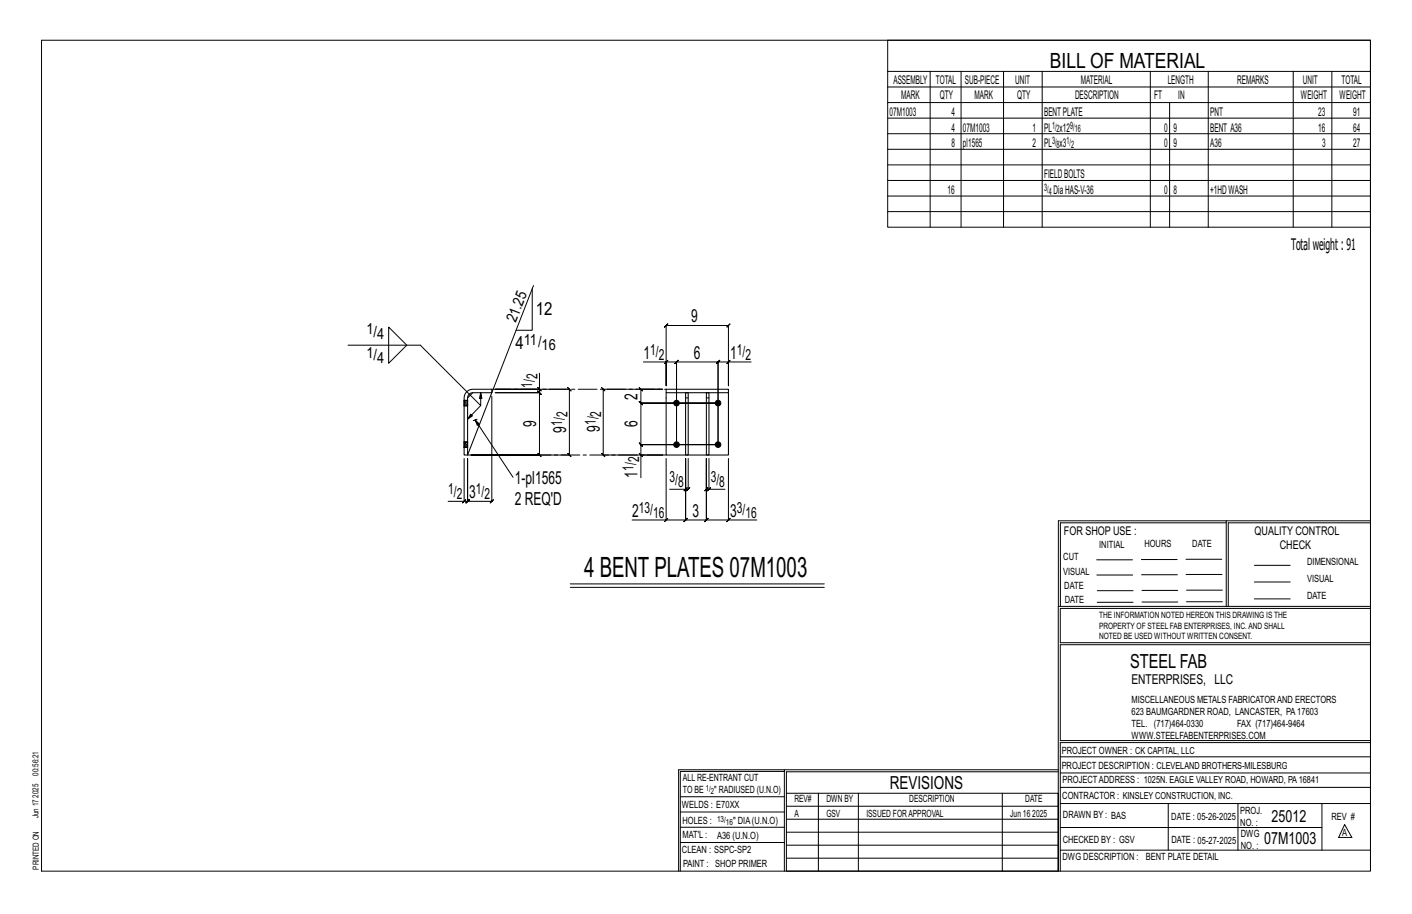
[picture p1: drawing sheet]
<svg xmlns="http://www.w3.org/2000/svg" width="432mm" height="279mm" viewBox="0 0 432 279" stroke-linecap="round" stroke-linejoin="round" font-family="sans-serif">
<g fill="none" stroke="#000" stroke-width=".31">
<path d="M12.7 12.3h406.4v254h-406.4zM271.5 12.3h147.6v57.2h-147.6zM271.5 21.8h147.6M271.5 26.6h147.6M271.5 31.4h147.6M271.5 36.1h147.6M284.5 21.8v47.7M293.9 21.8v47.7M306.9 21.8v47.7M318.7 21.8v47.7M351.8 21.8v47.7M357.7 31.4v38.1"/>
<path d="M369.5 21.8v47.7M395.5 21.8v47.7M407.3 21.8v47.7M271.5 40.9h147.6M271.5 45.6h147.6M271.5 50.4h147.6M271.5 55.2h147.6M271.5 59.9h147.6M271.5 64.7h147.6M118.9 100l5.5 5.5-5.5 5.5zM162.8 88.3v12.7h-5M163.1 87.3l-12.7 32.7"/>
<path d="M106.4 105.5h22.1l18.5 18.5v-4l.4 1.8h-.8l.4-1.8M164.5 118.5l1 1zM165 114.1v4.9h-13.5h22.6l-.5-.5 1 1-.5-.5v20.1l-.5-.5 1 1-.5-.5h-30.1h21l.5 .5-1-1 .5 .5v-19.1l.5 .5-1-1 .5 .5h-13.5h13.5l.5 .5-1-1 .5 .5v-1M196.8 110.7h6.9v7.2v-18.4l-.5 .5 1-1-.5 .5h19.1l-.5 .5 1-1-.5 .5v18.4v-7.2h6.9M203.7 110.7h3.2l-.5 .5 1-1-.5 .5v25.2v-25.2l-.5 .5 1-1-.5 .5h12.7l-.5 .5 1-1-.5 .5v25.2v-25.2l-.5 .5 1-1-.5 .5h3.2M204.2 110.2l-1 1zM223.3 110.2l-1 1zM145.3 128.4l.7 1.6 .6-.4-1.3-1.2 11.6 17.5M145.3 128.4l-.6 .1M145.9 128.2l-.6 .2M147 124l-4 4.1 .9-1.5 .6 .5-1.5 1M150.4 121.1v32.2l.5-.5-1 1 .5-.5h-7.4l.5-.5-1 1 .5-.5v-13.1v13.1l.5-.5-1 1 .5-.5h-1.1"/>
<path d="M195.5 138.6l1 1zM196 139.1v-3.2l.5 .5-1-1 .5 .5h23.6h-23.6l.5 .5-1-1 .5 .5v-12.7l.5 .5-1-1 .5 .5h23.6h-23.6l.5 .5-1-1 .5 .5v-4.2l.5 .5-1-1 .5 .5h6.7h-18.2l-.5-.5 1 1-.5-.5v20.1l-.5-.5 1 1-.5-.5h18.2h-6.7v6.9M141.9 140.2v13.1h-4.9M142.4 152.8l-1 1zM203.7 140.2v18.8h-10.4M204.2 158.5l-1 1zM209.7 149.6l-.5 .5 1-1zM209.7 140.2v9.4h-4.9M210.5 140.2v9.4l.5-.5-1 1 .5-.5h-.8M216 140.2v18.8l.5-.5-1 1 .5-.5h-6.3l.5-.5-1 1 .5-.5v-18.8v18.8l.5-.5-1 1 .5-.5h-6M216 140.2v18.8l-.5 .5 1-1-.5 .5h6.8M216 140.2v9.4l-.5 .5 1-1-.5 .5h.8"/>
<path d="M216.8 149.6l.5-.5-1 1zM216.8 140.2v9.4h4.9M222.8 159l.5-.5-1 1zM222.8 140.2v18.8h8.6M375 159.8h-50.7v25.6M375 159.2h-51.3l-.1 107.1M419.1 159.2h-44.1v26.2M419.1 159.8h-43.5v25.6M174.4 178.5h77.7M174.4 179.5h77.7M335.4 171.1h10.9M335.4 175.8h11"/>
<path d="M349 171h11M349.1 175.7h11M362.7 171h10.9M362.7 175.6h11M383.6 172.8h11M383.6 177.9h11M323.7 185.4h95.4M335.5 184.1h11M335.5 180.6h11M349.2 184h11M349.2 180.5h11M362.9 180.4h10.9"/>
<path d="M362.9 184h10.9M383.6 183.1h11M419.1 186h-94.9v10.5h94.9M419.1 197.1h-94.9v29.3h94.9v.6h-94.9v39.3M239.9 235.8h-31.9v30.5M239.9 235.3h-32.4v31M323.6 235.3h-83.7v31M323.6 235.9h-83.1v6.6M324.2 236.3h94.9M324.2 231.4h94.9M208 252.9h31.9M208 257.5h31.9"/>
<path d="M208 243.6h31.9M208 248.2h31.9M240.5 242.5h83.1v23.8h-83.1zM240.5 258.4h83.1M240.5 254.4h83.1M240.5 250.4h83.1M240.5 246.5h83.1M250.3 242.5v23.8M262.5 242.5v23.8M306.5 242.5v23.8M324.2 253h80.1M324.2 245.6h94.9"/>
<path d="M324.2 259.9h94.9M324.2 240.7h94.9M357.3 245.6v14.3M378.6 245.6v14.3M404.3 245.6v14.3M411.2 252.1l2.2 3.9h-4zM240.5 262.3h83.1"/>
</g>
<g fill="#000" stroke="#000" stroke-width=".31">
<circle cx="206.9" cy="123.2" r=".86"/>
<circle cx="206.9" cy="135.9" r=".86"/>
<circle cx="219.6" cy="123.2" r=".86"/>
<circle cx="219.6" cy="135.9" r=".86"/>
</g>
<g fill="none" stroke="#000" stroke-width=".32">
<path d="M142.7 119.8l1.2-.7 .7-.1h5.8v1h-5.8l-.8 .3-.6 .5-.2 .8v17.5h-1.1v-17.5l.1-.7zM203.7 119h19.1v1h-19.1zM141.9 135.1h.1M141.9 136.8h.1M141.9 122.4h.1M141.9 124.1h.1M143 135.1h.1M143 136.8h.1M143 122.4h.1M143 124.1h.1M144.6 120l-1.6 1.6M150.4 120l-7.4 19.1"/>
<path d="M203.7 120v19.1h19.1v-19.1M209.7 120h.8v19.1h-.8zM216 120h.8v19.1h-.8z"/>
</g>
<g fill="none" stroke="#000" stroke-width=".31" stroke-dasharray="2 1.4">
<path d="M141.9 135.6h1.1v.3h-1.1zM141.9 135.6v-.3h1.1v.3M141.9 135.3v-.2h1.1v.2M141.9 135.1h.1M141.9 136.8v-.1M141.9 136.5v.2l1.1 .1M141.9 136.3v.2h1.1v.2M141.9 135.9v.4h1.1v.2M141.9 122.9h1.1v.3h-1.1zM141.9 122.9v-.3h1.1v.3M141.9 122.6v-.2h1.1v.2M141.9 122.4h.1"/>
<path d="M141.9 124.1v-.1M141.9 123.8v.2l1.1 .1M141.9 123.6v.2h1.1v.2M141.9 123.2v.4h1.1v.2M141.9 136.8h1.1M141.9 124.1h1.1M143 135.1h-1.1M143 122.4h-1.1M143 135.1h.1M143 135.9v.4M143 122.4h.1M143 123.2v.4"/>
<path d="M209.7 121.6h.8M216 121.6h.8"/>
</g>
<path d="M150.4 119h53.3M203.7 139.1h-60.7" fill="none" stroke="#000" stroke-width=".31" stroke-dasharray="5.8 1 1 1"/>
<text font-size="8.6" x="178.6" y="176.5">4 BENT PLATES 07M1003</text>
<text font-size="6.4" x="321.1" y="20.7">BILL OF MATERIAL</text>
<text font-size="5.9" x="345.6" y="204.1">STEEL FAB</text>
<g font-size="5.5">
<text x="163.8" y="96.4">12</text>
<text x="211.3" y="98.5">9</text>
<text x="157.6" y="106.6">4</text>
<text x="196.8" y="109.7">1</text>
<text x="212.2" y="109.7">6</text>
<text x="223.3" y="109.7">1</text>
<text x="195" y="122.1" transform="rotate(-90 195 122.1)">2</text>
<text x="164" y="130.6" transform="rotate(-90 164 130.6)">9</text>
<text x="195" y="130.6" transform="rotate(-90 195 130.6)">6</text>
<text x="173.1" y="132.2" transform="rotate(-90 173.1 132.2)">9</text>
<text x="183.5" y="132" transform="rotate(-90 183.5 132)">9</text>
<text x="157.4" y="147.8">1-pl1565</text>
<text x="195" y="146" transform="rotate(-90 195 146)">1</text>
<text x="143.5" y="152.3">3</text>
<text x="157.4" y="154.3">2 REQ'D</text>
<text x="193.3" y="158">2</text>
<text x="211.8" y="158">3</text>
<text x="223.3" y="158">3</text>
<text x="272.2" y="241.1">REVISIONS</text>
</g>
<g font-size="5.1">
<text x="388.9" y="251.3">25012</text>
<text x="386.6" y="258.1">07M1003</text>
</g>
<text font-size="4.9" x="394.8" y="76.4">Totalweight : 91</text>
<g font-size="4.7">
<text x="157.7" y="98.9" transform="rotate(-69 157.7 98.9)">21.25</text>
<text x="112" y="102">1/</text>
<text x="115.3" y="103.7">4</text>
<text x="160.2" y="105.3">11/</text>
<text x="165.6" y="107">16</text>
<text x="112" y="109.4">1/</text>
<text x="115.3" y="111">4</text>
<text x="198.8" y="108.4">1/</text>
<text x="201.4" y="110.1">2</text>
<text x="225.3" y="108.4">1/</text>
<text x="228" y="110.1">2</text>
<text x="162.7" y="118.5" transform="rotate(-90 162.7 118.5)">1/</text>
<text x="164.4" y="115.8" transform="rotate(-90 164.4 115.8)">2</text>
<text x="171.9" y="130.2" transform="rotate(-90 171.9 130.2)">1/</text>
<text x="173.5" y="127.6" transform="rotate(-90 173.5 127.6)">2</text>
<text x="182.2" y="130" transform="rotate(-90 182.2 130)">1/</text>
<text x="183.9" y="127.4" transform="rotate(-90 183.9 127.4)">2</text>
<text x="193.8" y="144" transform="rotate(-90 193.8 144)">1/</text>
<text x="195.4" y="141.4" transform="rotate(-90 195.4 141.4)">2</text>
<text x="204.8" y="147.3">3/</text>
<text x="207.4" y="149">8</text>
<text x="217.3" y="147.3">3/</text>
<text x="220" y="149">8</text>
<text x="137" y="151">1/</text>
<text x="139.7" y="152.7">2</text>
<text x="145.5" y="151">1/</text>
<text x="148.2" y="152.7">2</text>
<text x="195.3" y="156.7">13/</text>
<text x="199.7" y="158.4">16</text>
<text x="225.3" y="156.7">3/</text>
<text x="228" y="158.4">16</text>
</g>
<text font-size="4.2" x="346" y="209.1">ENTERPRISES, LLC</text>
<g font-size="3.7">
<text x="273.2" y="25.6">ASSEMBLY</text>
<text x="286.2" y="25.6">TOTAL</text>
<text x="295.1" y="25.6">SUB-PIECE</text>
<text x="310.4" y="25.6">UNIT</text>
<text x="330.5" y="25.6">MATERIAL</text>
<text x="357.1" y="25.6">LENGTH</text>
<text x="378.3" y="25.6">REMARKS</text>
<text x="398.4" y="25.6">UNIT</text>
<text x="410.2" y="25.6">TOTAL</text>
<text x="272.1" y="35.5">07M1003</text>
<text x="275.6" y="30.4">MARK</text>
<text x="287.4" y="30.4">QTY</text>
<text x="290.9" y="35.5">4</text>
<text x="298" y="30.4">MARK</text>
<text x="311" y="30.4">QTY</text>
<text x="319.3" y="35.5">BENTPLATE</text>
<text x="328.7" y="30.4">DESCRIPTION</text>
<text x="353" y="30.4">FT</text>
<text x="360.3" y="30.4">IN</text>
<text x="370.1" y="35.5">PNT</text>
<text x="397.8" y="30.4">WEIGHT</text>
<text x="403.2" y="35.5">23</text>
<text x="409.6" y="30.4">WEIGHT</text>
<text x="413.8" y="35.5">91</text>
<text x="290.9" y="40.2">4</text>
<text x="294.5" y="40.2">07M1003</text>
<text x="315.8" y="40.2">1</text>
<text x="319.3" y="40.2">PL x12</text>
<text x="356" y="40.2">0</text>
<text x="358.9" y="40.2">9</text>
<text x="370.1" y="40.2">BENT A36</text>
<text x="403.2" y="40.2">16</text>
<text x="413.8" y="40.2">64</text>
<text x="290.9" y="45">8</text>
<text x="294.5" y="45">pl1565</text>
<text x="315.8" y="45">2</text>
<text x="319.3" y="45">PL x3</text>
<text x="356" y="45">0</text>
<text x="358.9" y="45">9</text>
<text x="370.1" y="45">A36</text>
<text x="404.3" y="45">3</text>
<text x="413.8" y="45">27</text>
<text x="289.8" y="59.3">16</text>
<text x="319.3" y="54.5">FIELDBOLTS</text>
<text x="322.2" y="59.3">DiaHAS-V-36</text>
<text x="356" y="59.3">0</text>
<text x="358.9" y="59.3">8</text>
<text x="370.1" y="59.3">+1HDWASH</text>
<text x="325.3" y="163.4">FOR SHOP USE :</text>
<text x="383.7" y="163.4">QUALITY CONTROL</text>
<text x="391.4" y="167.8">CHECK</text>
</g>
<g font-size="3.1">
<text x="321.7" y="39.4">1/</text>
<text x="323.1" y="40.5">2</text>
<text x="327.2" y="39.4">9/</text>
<text x="328.6" y="40.5">16</text>
<text x="321.7" y="44.1">3/</text>
<text x="323.1" y="45.3">8</text>
<text x="326.1" y="44.1">1/</text>
<text x="327.5" y="45.3">2</text>
<text x="319.3" y="58.4">3/</text>
<text x="320.7" y="59.5">4</text>
<text x="336.2" y="167.4">INITIAL</text>
<text x="350" y="167.1">HOURS</text>
<text x="364.6" y="167.2">DATE</text>
<text x="325.2" y="171.3">CUT</text>
<text x="399.8" y="172.8">DIMENSIONAL</text>
<text x="325.1" y="175.8">VISUAL</text>
<text x="399.8" y="177.9">VISUAL</text>
<text x="325.5" y="180">DATE</text>
<text x="325.7" y="184.4">DATE</text>
<text x="399.8" y="183.1">DATE</text>
<text x="346" y="215">MISCELLANEOUS METALS FABRICATORAND ERECTORS</text>
<text x="346" y="218.6">623 BAUMGARDNER ROAD, LANCASTER, PA17603</text>
<text x="346" y="225.8">WWW.STEELFABENTERPRISES.COM</text>
<text x="346" y="222.2">TEL. (717)464-0330</text>
<text x="378.3" y="222.2">FAX (717)464-9464</text>
<text x="324.7" y="230.5">PROJECT OWNER : CK CAPITAL, LLC</text>
<text x="208.8" y="238.8">ALL RE-ENTRANT CUT</text>
<text x="324.7" y="235.1">PROJECT DESCRIPTION : CLEVELAND BROTHERS-MILESBURG</text>
<text x="324.9" y="239.5">PROJECTADDRESS : 1025N. EAGLE VALLEY ROAD, HOWARD, PA16841</text>
<text x="208.8" y="242.5">TO BE</text>
<text x="218.4" y="242.5">&quot; RADIUSED (U.N.O)</text>
<text x="242.9" y="245.3">REV#</text>
<text x="252.7" y="245.3">DWN BY</text>
<text x="278.1" y="245.3">DESCRIPTION</text>
<text x="313.5" y="245.3">DATE</text>
<text x="324.9" y="244.2">CONTRACTOR : KINSLEY CONSTRUCTION, INC.</text>
<text x="208.5" y="247">WELDS : E70XX</text>
<text x="208.7" y="251.7">HOLES :</text>
<text x="224.2" y="251.8">&quot; DIA(U.N.O)</text>
<text x="242.9" y="249.9">A</text>
<text x="252.7" y="249.9">GSV</text>
<text x="264.9" y="249.9">ISSUED FORAPPROVAL</text>
<text x="309" y="249.9">Jun 16</text>
<text x="315.7" y="249.9">2025</text>
<text x="325.1" y="250">DRAWN BY : BAS</text>
<text x="358.2" y="250.5">DATE : 05-26-2025</text>
<text x="379.3" y="248.9">PROJ.</text>
<text x="407.2" y="250.5">REV #</text>
<text x="208.7" y="256.3">MAT'L :</text>
<text x="219.3" y="256.4">A36 (U.N.O)</text>
<text x="325" y="257.6">CHECKED BY : GSV</text>
<text x="358.3" y="257.7">DATE : 05-27-2025</text>
<text x="379.3" y="252.5">NO. :</text>
<text x="379.5" y="255.9">DWG</text>
<text x="410.5" y="255.5">A</text>
<text x="208.6" y="260.7">CLEAN : SSPC-SP2</text>
<text x="324.9" y="262.9">DWG DESCRIPTION :</text>
<text x="350.4" y="263">BENT PLATE DETAIL</text>
<text x="379.5" y="259.5">NO. :</text>
<text x="208.9" y="265">PAINT : SHOP PRIMER</text>
</g>
<g font-size="2.7">
<text x="336.1" y="189">THE INFORMATION NOTED HEREON THIS DRAWING IS THE</text>
<text x="336.1" y="195.4">NOTED BE USED WITHOUT WRITTEN CONSENT.</text>
<text x="336.1" y="192.2">PROPERTY OF STEEL FAB ENTERPRISES, INC.AND SHALL</text>
</g>
<g font-size="2.6">
<text x="215.9" y="241.8">1/</text>
<text x="217.4" y="242.7">2</text>
<text x="219.3" y="251.1">13/</text>
<text x="222" y="252.1">16</text>
</g>
<g font-size="2.5">
<text x="11.7" y="237.1" transform="rotate(-90 11.7 237.1)">00:56:21</text>
<text x="11.8" y="243.8" transform="rotate(-90 11.8 243.8)">2025</text>
<text x="11.8" y="250.1" transform="rotate(-90 11.8 250.1)">Jun 17</text>
<text x="11.9" y="265.8" transform="rotate(-90 11.9 265.8)">PRINTED ON</text>
</g>
</svg>
